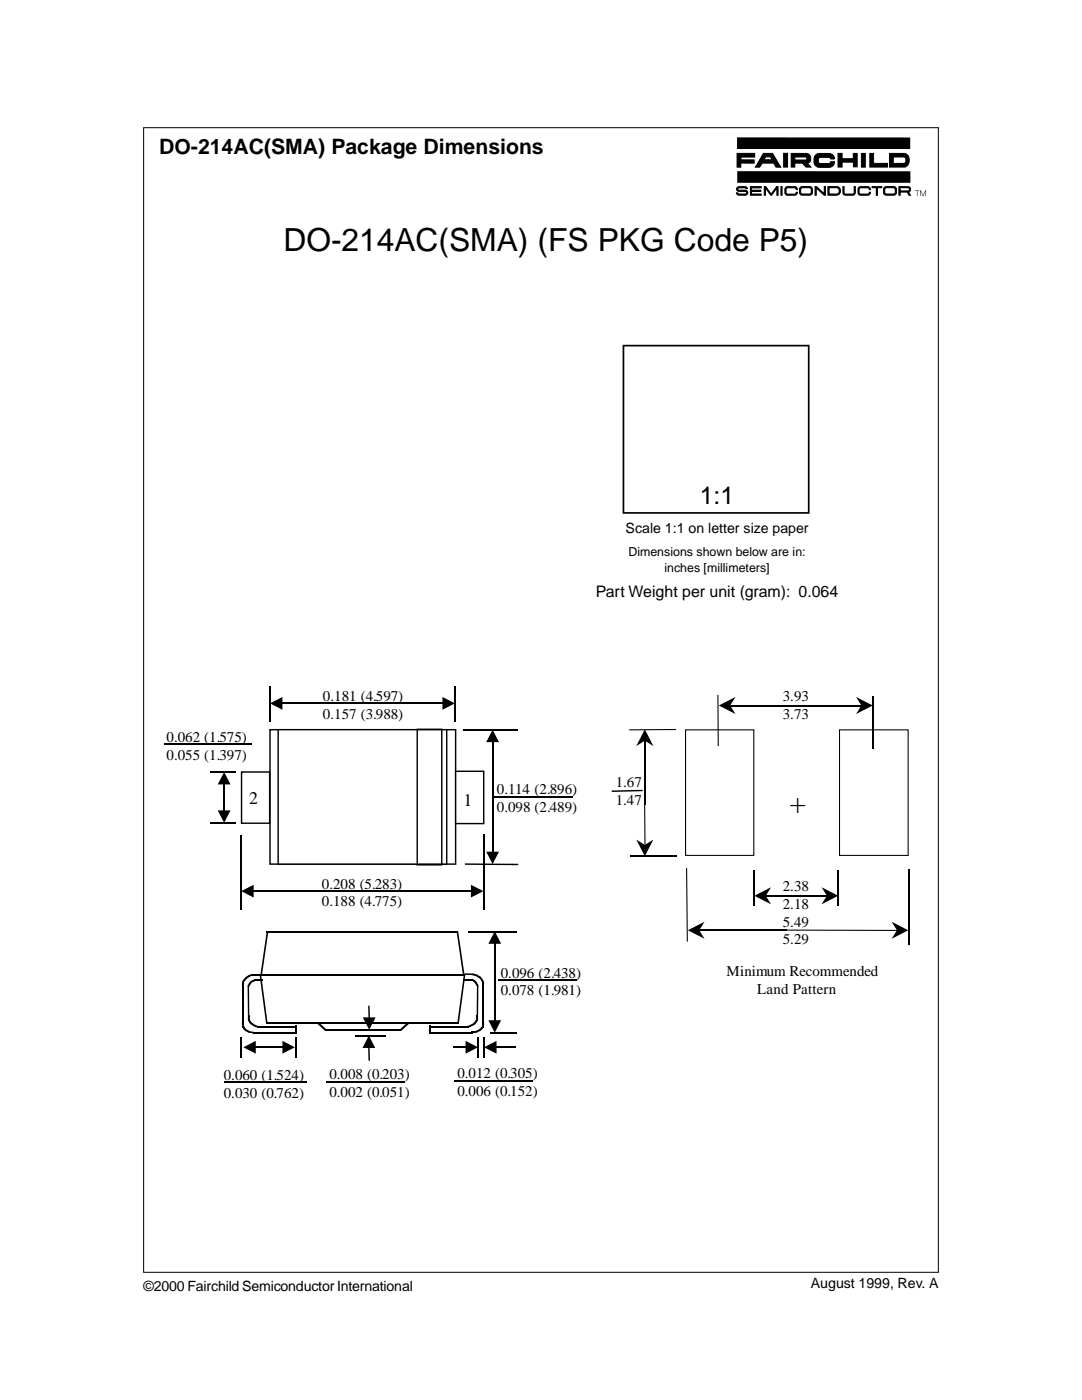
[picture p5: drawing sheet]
<svg xmlns="http://www.w3.org/2000/svg" width="216mm" height="279mm" viewBox="0 0 216 279" stroke-linecap="round" stroke-linejoin="round" font-family="sans-serif">
<path d="M28.7 25.5h158.5v228.4h-158.5z" fill="none" stroke="#000" stroke-width=".2"/>
<path d="M147.1 27.4h34.5v2.3h-34.5zM147.1 34.2h34.6v2.3h-34.6zM182.6 38h.8l-.3 .1v1h-.1v-1zM183.6 38h.2l.4 1 .4-1h.2v1.1h-.1v-1l-.5 1-.5-1v1h-.1zM92.8 172.3l10.6 .1v.3l-10.6-.1z" fill="#000"/>
<g fill="#000" stroke="#000" stroke-width=".2">
<path d="M147 37.5l.5-.3 1.4 .1 .2 .3-.6-.1h-1l-.3 .2 .3 .3h1.2a.5 .5 0 0 1 .5 .5 .5 .5 0 0 1-.5 .5l-1.5-.1-.3-.4h.3l.3 .2h1.2l.3-.2-.3-.3h-1.2a.46 .46 0 0 1-.5-.2 .46 .46 0 0 1 0-.5zM147.1 30.6h3.5v.7h-2.8v.6h2.7v.7l-2.7-.1v.9h-.7zM149.7 37.2h2.2v.3h-1.9v.5h1.8v.2h-1.8v.5h1.9v.3h-2.2zM152.5 37.2h.3l1.1 1.5 1.1-1.5h.3v1.8h-.3v-1.5l-1 1.5h-.2l-1.1-1.5v1.5h-.2zM155.8 37.2h.3v1.8h-.3zM156.4 30.6h.7v2.7h-.7zM156.9 37.3l1.7-.1 .4 .3 .1 .3h-.2l-.1-.2-.2-.1h-1.6l-.2 .3v.6l.2 .3h1.6l.3-.3h.2l-.1 .3-.4 .3-1.7-.1a1.16 1.16 0 0 1 0-1.6zM162.6 37.2h.3l1.6 1.5v-1.5h.2v1.8h-.3l-1.5-1.5v1.5h-.3zM162.9 30.8l.6-.2h2a1.1 1.1 0 0 1 1 1.1h-.7l-.5-.3-1.8 .1a.69 .69 0 0 0 .2 1.1h1.6l.5-.3h.7a1.06 1.06 0 0 1-1 1.1h-2a1.45 1.45 0 0 1-1.2-1.1 1.45 1.45 0 0 1 .6-1.5zM167.2 30.6h.8v1.1h2.3v-1.1h.7v2.7h-.7v-.9h-2.3v.9h-.8zM168.2 37.2h.2v1.2l.3 .3h1.6l.1-.3v-1.2h.3l-.1 1.5-.4 .3-1.8-.1-.2-.5zM171.9 30.6h.8v2.8h-.8z"/>
<path d="M171.5 37.3l1.7-.1 .4 .3 .1 .3h-.3v-.2l-.3-.1h-1.5l-.2 .3v.6l.2 .3h1.5l.3-.3h.3l-.1 .3-.4 .3-1.7-.1a1.16 1.16 0 0 1 0-1.6zM173.6 30.6h.7v2h2.8v.7h-3.5zM174 37.2h1.9v.3h-.8v1.5h-.2v-1.5h-.9z"/>
<path d="M152.3 30.6l-1.6 2.8h.9l.5-.8h2.3l.4 .8h1l-1.6-2.8zM152.8 31.3h1l.3 .6h-1.7z"/>
<path d="M157.9 30.6v2.7h.7v-.7h1.5l.7 .7h1l-.7-.7a1.01 1.01 0 0 0 .7-1.1 1.01 1.01 0 0 0-.9-.9zM158.6 31.3h2.1a.3 .3 0 0 1 .3 .3 .3 .3 0 0 1-.3 .3h-2.1z"/>
<path d="M159.8 37.3a1.16 1.16 0 0 0 0 1.6h2.1a1.16 1.16 0 0 0 0-1.6zM159.9 37.5h1.8a.93 .93 0 0 1 .1 1l-.3 .2h-1.6a.93 .93 0 0 1-.1-1.1z"/>
<path d="M165.2 37.2v1.8h1.8a.87 .87 0 0 0 .7-1 .87 .87 0 0 0-1-.8zM165.4 37.5h1.6a.66 .66 0 0 1 .5 .6 .66 .66 0 0 1-.5 .6h-1.6z"/>
<path d="M176.6 37.3a1.16 1.16 0 0 0 0 1.6h2a1.16 1.16 0 0 0 0-1.6zM176.7 37.5h1.8a.93 .93 0 0 1 .1 1l-.3 .2h-1.6a.93 .93 0 0 1-.1-1.1z"/>
<path d="M177.5 30.6v2.7h3.1a1.51 1.51 0 0 0 .8-1.3 1.51 1.51 0 0 0-.8-1.4zM178.2 31.3l2.3 .1a.79 .79 0 0 1-.1 1.2h-2.2z"/>
<path d="M179.4 37.2v1.8h.2v-.7h1.4l.4 .7h.3l-.4-.7h.1a.61 .61 0 0 0 .2-.9l-.6-.2zM179.6 37.5h1.6l.3 .3-.4 .3h-1.5z"/>
</g>
<path d="M124.4 69h37v33.4h-37z" fill="none" stroke="#000" stroke-width=".34"/>
<path d="M92.5 145.7h10.8M98.3 147.9v22.3M48.1 166.6v14.9M50.4 177.8h43.8M96.5 166.6v14.9" fill="none" stroke="#000" stroke-width=".28"/>
<path d="M98.3 145.6l1.3 2.5h-2.6zM48.1 177.8l2.5-1.2v2.5zM94 176.6l2.5 1.2-2.5 1.3zM97 170h2.6l-1.3 2.5z" fill="#000"/>
<path d="M53.4 185.9h37.9l1.2 8.8h-40.4z" fill-rule="evenodd" fill="#fff"/>
<path d="M53.2 185.8h.3v.3l-1.3 8.7h-.2zM91.1 185.8h.3l1.3 9h-.3z" fill="#000"/>
<path d="M52 194.7h40.7M53.2 185.9h38.2" fill="none" stroke="#000" stroke-width=".28"/>
<path d="M52 194.6h40.7l-1.3 9.6h-38.2z" fill-rule="evenodd" fill="#fff"/>
<g fill="#000">
<path d="M48.3 195.9h.3v.7h-.3zM48.5 195.6h.3l-.2 .6h-.3zM49 195h.3v.3l-.5 .6h-.3v-.3zM49.4 196.6h.3l.1 7.2h-.3zM49 195l.6-.4h.3v.3l-.6 .4h-.3zM49.7 196.2h.3v.2l-.2 .5h-.3zM50 195.8h.3v.3l-.3 .3h-.3v-.2zM49.6 194.6l.7-.1v.2l-.4 .2h-.3zM50.3 194.4h1.9v.3h-1.9zM50 195.8l.7-.2v.3l-.4 .2h-.3zM50 194.5l.8-.1v.3h-.8zM50.7 195.4h1.8v.3h-1.8z"/>
<path d="M50.4 195.6l.8-.2v.3l-.5 .2h-.3zM51.8 194.5h.3l1.3 9.8h-.3zM92.4 195.4h1.9v.3h-1.9zM92.5 194.5h.3v.2l-1.2 9.6h-.3zM92.7 194.2l1.9 .1v.3l-1.9-.1zM93.7 195.4h.8v.3h-.8zM94.1 194.3l.7 .1v.3l-.7-.1zM94.2 195.4h.3l.4 .3v.3h-.3l-.4-.3zM94.5 194.4l.7 .1v.3l-.7-.1zM94.6 195.7h.3l.3 .4v.3h-.3l-.3-.4zM94.9 196.1h.3l.2 .7h-.3zM95 194.5h.2l.8 .5v.2h-.3l-.7-.4z"/>
<path d="M95.2 196.5h.3l-.1 7.2h-.3zM95.7 195h.3l.4 .5v.3h-.3l-.4-.6zM96.1 195.5h.3l.1 .7h-.3zM96.2 195.9h.3l.1 .6h-.3zM48.3 204h.3v.5h-.3zM48.3 204.3h.3v.6h-.3zM48.3 203.8h.3v.5h-.3zM48.3 204.6h.3l.2 .6h-.3zM48.5 204.9h.3l.1 .6h-.3zM48.6 205.2h.3l.3 .3v.2h-.3l-.3-.2zM48.9 205.5l1 .3v.3l-1-.4zM49.5 203.1h.3v.6h-.3z"/>
<path d="M49.5 202.8h.3v.6h-.3zM49.5 203.4h.3l.2 .6h-.3zM49.6 202.6h.3l-.1 .5h-.3zM49.6 205.8l1.2 .2v.2l-1.2-.1zM49.7 203.8h.3l.2 .5h-.3zM49.9 204l.6 .3v.2l-.6-.2zM50.2 204.3h.3l.7 .4v.3h-.3l-.7-.5zM50.9 204.7l1.2 .1v.3l-1.2-.1zM58.8 204.7h.3v1.6h-.3zM63.2 204h.3l1.7 1.5v.2h-.3l-1.7-1.4zM79.8 205.5l1.6-1.5h.3v.3l-1.6 1.4h-.3zM85.7 204.6h.3v1.6h-.3z"/>
<path d="M92.8 204.7h.7v.3h-.7zM93.3 204.7l.7-.1v.3l-.5 .1h-.2zM94 205.9h.8v.3h-.8zM93.7 204.6l1-.3v.2l-.7 .4h-.3zM94.4 204.3l.3-.3h.3v.3l-.3 .2h-.3zM94.9 203.7h.3v.3l-.2 .3h-.3zM95 202.5h.2l.1 .6h-.3zM94.5 205.9l.7-.2v.3l-.4 .2h-.3zM95 202.8h.3l.1 .5h-.3zM95 203.4h.3l-.1 .6h-.3zM95.1 203h.3l-.1 .7h-.3zM95 205.7l1-.3v.3l-.8 .3h-.2z"/>
<path d="M95.7 205.4l.3-.3h.2v.3l-.2 .3h-.3zM96.2 204.8h.3v.3l-.3 .3h-.2zM96.2 203.7h.3l.1 .6h-.3zM96.2 204.5h.3v.6h-.3zM96.3 204h.3v.5h-.3zM96.3 204.2h.3l-.1 .6h-.3z"/>
</g>
<path d="M48.4 196v9.1M51.8 194.6h41M96.5 195.9v9.1M50.6 206.2h8.5M51.4 205h7.7M53.1 204.2h38.5M64.8 205.6h15.1M85.7 204.9h7.8M85.8 206.1h8.5" fill="none" stroke="#000" stroke-width=".28"/>
<path d="M54 145.8h36.8v26.5h-36.8z" fill="#fff"/>
<path d="M53.9 145.6h37v26.9h-37z" fill="none" stroke="#000" stroke-width=".28"/>
<path d="M55.6 145.8h33.4v26.5h-33.4z" fill="#fff"/>
<path d="M55.5 145.6h33.6v26.9h-33.6z" fill="none" stroke="#000" stroke-width=".28"/>
<path d="M48.3 154.2h5.4v9.9h-5.4z" fill="#fff"/>
<path d="M48.2 154.1h5.6v10.2h-5.6z" fill="none" stroke="#000" stroke-width=".28"/>
<path d="M91.1 154.1h5.3v10.1h-5.3z" fill="#fff"/>
<g fill="none" stroke="#000" stroke-width=".28">
<path d="M53.9 136.9v7.2M90.8 137v7.1M32.7 148.5h17.5M41.9 154.1h5.2M44.7 156.3v5.6M56.1 140.4h32.4M83.3 145.6h4.8v27h-4.8zM90.9 153.9h5.6v10.5h-5.6zM98.6 159.1h15.7M41.9 164.2h5.2M93.3 186h9.8M98.7 188.1v15.7"/>
<path d="M99.4 195.6h15.6M44.7 216h16.4M48.1 206.9v4.2M50.8 209h5.8M59 206.9v4.2M65.2 215.9h15.6M70.9 206.7h6M90.4 209h2.7M90.7 215.7h15.7M95.4 206.9v4.2M96.6 206.9v4.2M97.7 206.2h5.4"/>
<path d="M98.9 209h4.1"/>
</g>
<g fill="#000">
<path d="M53.9 140.4l2.5-1.3v2.6zM44.7 154.1l1.3 2.5h-2.6zM88.3 139.1l2.5 1.3-2.5 1.3zM43.4 161.7h2.6l-1.3 2.5zM98.7 185.9l1.3 2.5h-2.6zM48.6 209l2.4-1.3v2.6zM56.4 207.7l2.4 1.3-2.4 1.3zM72.4 203h2.6l-1.3 2.5zM73.6 206.7l1.3 2.4h-2.6zM92.9 207.7l2.5 1.3-2.5 1.3zM97.4 203.6h2.6l-1.3 2.5zM96.6 209l2.5-1.3v2.6z"/>
<path d="M143.4 140.8l3.4-1.7-1.1 1.7 1.1 1.7z" fill-rule="evenodd"/>
<path d="M128.7 145.6l1.7 3.3-1.7-1.1-1.7 1.1z" fill-rule="evenodd"/>
<path d="M170.8 139.1l3.4 1.7-3.4 1.7 1.1-1.7z" fill-rule="evenodd"/>
<path d="M127 167.6l1.7 1 1.7-1-1.7 3.3z" fill-rule="evenodd"/>
<path d="M150.5 178.8l3.4-1.7-1.1 1.7 1.1 1.7z" fill-rule="evenodd"/>
<path d="M137.3 185.7l3.3-1.7-1.1 1.7 1.1 1.7z" fill-rule="evenodd"/>
<path d="M163.9 177.1l3.4 1.7-3.4 1.7 1.1-1.7z" fill-rule="evenodd"/>
<path d="M177.9 184l3.3 1.7-3.3 1.7 1.1-1.7z" fill-rule="evenodd"/>
</g>
<path d="M143.1 138.7h.3v10.2h-.2zM122.1 157.8l6.1-.2v.3l-6.1 .1zM125.5 145.6l9.4-.1v.2l-9.4 .1zM128.5 160.3h.2l.1 8.6h-.2zM136.9 173.2h.2l.2 14.7h-.3zM156.4 185.5l22.9 .1v.2l-22.9-.1zM73.5 208.9h.2l.1 2.8h-.3zM73.5 200.7h.2l.1 2.6h-.3z" fill="#000"/>
<path d="M174.2 138.9v10.5M128.7 147.7v12.9M136.8 145.7h13.6v25h-13.6zM145.6 140.8h26.5M167.5 145.7h13.7v25h-13.7zM125.6 170.9h9.4M150.5 173.6v7.1M152.7 178.8h12.5M167.3 173.6v7.1M181.3 173.5v15.1M139.4 185.7h17.6" fill="none" stroke="#000" stroke-width=".21"/>
<text font-size="6.3" x="56.6" y="50">DO-214AC(SMA) (FS PKG Code P5)</text>
<text font-size="5.9" x="157.5" y="162.2">+</text>
<text font-size="4.9" x="139.7" y="100.7">1:1</text>
<text font-size="4.2" x="31.8" y="30.8">DO-214AC(SMA) Package Dimensions</text>
<g font-size="3.5">
<text x="49.7" y="160.5">2</text>
<text x="92.5" y="160.8">1</text>
</g>
<text font-size="3.2" x="118.9" y="119.1">Part Weight per unit (gram): 0.064</text>
<g font-size="3">
<text x="64.4" y="139.9">0.181 (4.597)</text>
<text x="64.4" y="143.5">0.157 (3.988)</text>
<text x="156.2" y="139.9">3.93</text>
<text x="156.2" y="143.5">3.73</text>
<text x="33.2" y="148">0.062 (1.575)</text>
<text x="33.2" y="151.6">0.055 (1.397)</text>
<text x="99.1" y="158.5">0.114 (2.896)</text>
<text x="122.8" y="157.1">1.67</text>
<text x="122.8" y="160.7">1.47</text>
<text x="99.1" y="162.1">0.098 (2.489)</text>
<text x="64.2" y="177.4">0.208 (5.283)</text>
<text x="156.2" y="177.8">2.38</text>
<text x="64.2" y="180.9">0.188 (4.775)</text>
<text x="156.2" y="181.4">2.18</text>
<text x="156.2" y="184.9">5.49</text>
<text x="156.2" y="188.5">5.29</text>
<text x="99.9" y="195.1">0.096 (2.438)</text>
<text x="145" y="194.9">Minimum Recommended</text>
<text x="99.9" y="198.6">0.078 (1.981)</text>
<text x="151.1" y="198.4">Land Pattern</text>
<text x="44.7" y="215.5">0.060 (1.524)</text>
<text x="65.7" y="215.3">0.008 (0.203)</text>
<text x="91.3" y="215.2">0.012 (0.305)</text>
<text x="44.7" y="219.1">0.030 (0.762)</text>
<text x="65.7" y="218.9">0.002 (0.051)</text>
<text x="91.3" y="218.7">0.006 (0.152)</text>
</g>
<g font-size="2.8">
<text x="124.8" y="106.4">Scale 1:1 on letter size paper</text>
<text x="28.7" y="257.6">©2000 Fairchild Semiconductor International</text>
<text x="161.8" y="257">August 1999, Rev. A</text>
</g>
<g font-size="2.5">
<text x="125.4" y="111">Dimensions shown below are in:</text>
<text x="132.6" y="114.2">inches [millimeters]</text>
</g>
</svg>
